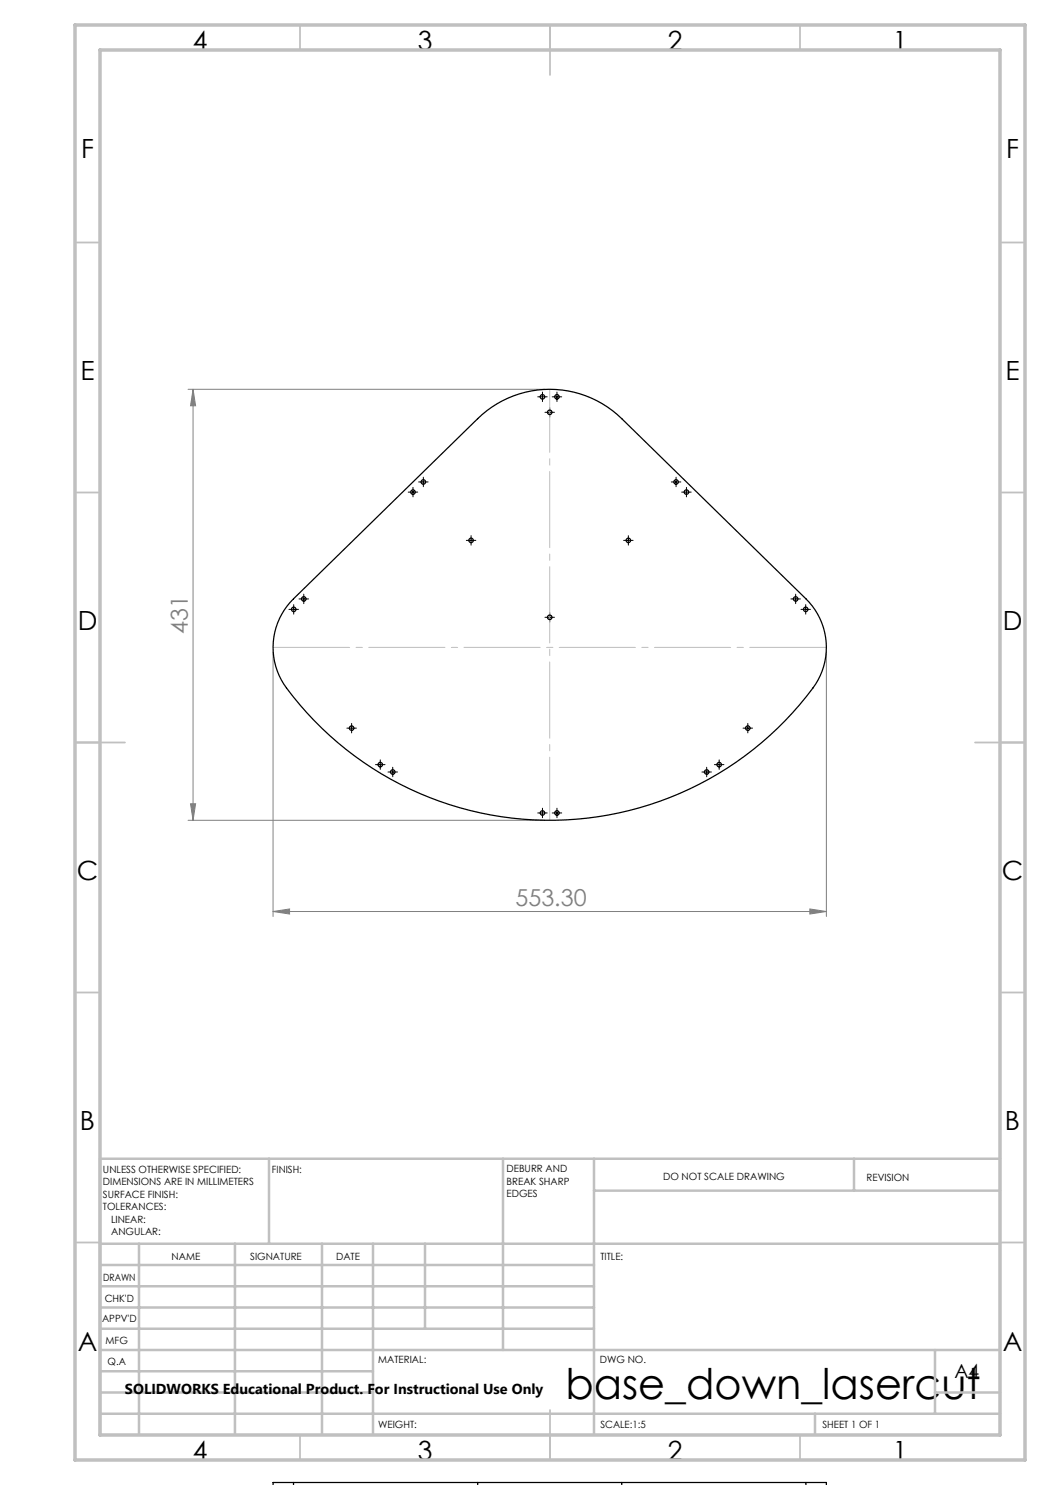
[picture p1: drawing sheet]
<svg xmlns="http://www.w3.org/2000/svg" width="210mm" height="297mm" viewBox="0 0 210 297" stroke-linecap="round" stroke-linejoin="round" font-family="sans-serif">
<path d="M37.6 77.9h71.3M38.6 77.9v86.2M38.6 77.9l.5 3.3h-1zM54.6 130.5v52.8M165.3 130.5v52.8M37.6 164.1h71.3M38.1 160.8h1l-.5 3.3zM54.6 182.3l3.3-.5v1zM54.6 182.3h110.7M162 181.8l3.3 .5-3.3 .5z" fill="none" stroke="#808080" stroke-width=".2"/>
<g fill="none" stroke="#000" stroke-width=".2" stroke-dasharray="15.2 1.3 1.3 1.3">
<path d="M108 79.4h-.5M108.5 78.9v-.5M108.5 79.9v.4M109 79.4h.4M110.9 79.4h-.5M111.4 78.9v-.5M111.4 79.9v.4M111.9 79.4h.4M82.1 98.4h-.5M82.6 97.9v-.4M82.6 98.9v.5M83.1 98.4h.4"/>
<path d="M84.2 96.4h-.5M84.7 95.9v-.5M84.7 96.9v.4M85.2 96.4h.4M109.4 82.5h-.4M109.9 82v-.5M109.9 83v.4M110.4 82.5h.5M134.7 96.4h-.4M135.2 95.9v-.5M135.2 96.9v.4M135.7 96.4h.5"/>
<path d="M136.8 98.4h-.5M137.3 97.9v-.4M137.3 98.9v.5M137.8 98.4h.4M60.3 119.8h-.5M60.8 119.3v-.5M61.3 119.8h.4M93.7 108.1h-.4M94.2 107.6v-.5M94.2 108.6v.4M94.7 108.1h.5M125.2 108.1h-.5"/>
<path d="M125.7 107.6v-.5M125.7 108.6v.4M126.2 108.1h.4M158.6 119.8h-.4M159.1 119.3v-.5M159.6 119.8h.5M58.2 121.9h-.4M58.7 121.4v-.5M58.7 122.4v.4M59.2 121.9h.5M60.8 120.3v.4M109.4 123.5h-.4"/>
<path d="M109.9 123v-.5M109.9 124v.4M110.4 123.5h.5M159.1 120.3v.4M160.6 121.9h-.4M161.1 121.4v-.5M161.1 122.4v.4M161.6 121.9h.5M69.8 145.6h-.4M70.3 145.1v-.4M70.3 146.1v.5M70.8 145.6h.5"/>
<path d="M75.6 152.9h-.5M76.1 152.4v-.4M76.1 153.4v.5M76.6 152.9h.4M78 154.4h-.4M78.5 153.9v-.4M78.5 154.9v.5M79 154.4h.5M140.8 154.4h-.4M141.3 153.9v-.4M141.3 154.9v.5M141.8 154.4h.5"/>
<path d="M143.3 152.9h-.4M143.8 152.4v-.4M143.8 153.4v.5M144.3 152.9h.5M149.1 145.6h-.5M149.6 145.1v-.4M149.6 146.1v.5M150.1 145.6h.4M108 162.6h-.5M108.5 162.1v-.5M108.5 163.1v.4M109 162.6h.4"/>
<path d="M110.9 162.6h-.5M111.4 162.1v-.5M111.4 163.1v.4M111.9 162.6h.4"/>
</g>
<g fill="none" stroke="#000" stroke-width=".2">
<path d="M108 79.4h1M108.5 78.9v1M110.9 79.4h1M111.4 78.9v1M82.1 98.4h1M82.6 97.9v1M84.2 96.4h1M84.7 95.9v1M109.4 82.5h1M109.9 82v1M134.7 96.4h1M135.2 95.9v1"/>
<path d="M136.8 98.4h1M137.3 97.9v1M60.3 119.8h1M60.8 119.3v1M93.7 108.1h1M94.2 107.6v1M125.2 108.1h1M125.7 107.6v1M158.6 119.8h1M159.1 119.3v1M58.2 121.9h1M58.7 121.4v1"/>
<path d="M109.4 123.5h1M109.9 123v1M160.6 121.9h1M161.1 121.4v1M69.8 145.6h1M70.3 145.1v1M75.6 152.9h1M76.1 152.4v1M78 154.4h1M78.5 153.9v1M140.8 154.4h1M141.3 153.9v1"/>
<path d="M143.3 152.9h1M143.8 152.4v1M149.1 145.6h1M149.6 145.1v1M108 162.6h1M108.5 162.1v1M110.9 162.6h1M111.4 162.1v1"/>
</g>
<path d="M54.6 129.5h110.7" fill="none" stroke="#c0c0c0" stroke-width=".2" stroke-dasharray="15.2 1.3 1.3 1.3" stroke-dashoffset="-.1"/>
<path d="M109.9 77.9v86.2" fill="none" stroke="#c0c0c0" stroke-width=".2" stroke-dasharray="15.2 1.3 1.3 1.3" stroke-dashoffset="2.6"/>
<g fill="none" stroke="#c0c0c0" stroke-width=".35">
<path d="M60 5v5M110 5v10M160 5v5M15 48.5h5M200 48.5h5M15 98.5h5M200 98.5h5M15 148.5h10M195 148.5h10M15 198.5h5M200 198.5h5M15 248.5h5"/>
<path d="M200 248.5h5M60 287v5M110 282v10M160 287v5"/>
</g>
<g fill="none" stroke="#c0c0c0" stroke-width=".5">
<path d="M53.8 231.8v17M100.6 231.8v38.2M118.8 231.8v55.2M118.8 238.1h81.2M170.8 231.8v6.3M200 231.8h-180v55.2M20 248.8h180M20 257.3h98.8M20 253h98.8M27.8 248.8v38.2M47 248.8v38.2M64.4 248.8v38.2"/>
<path d="M74.6 248.8v38.2M85 248.8v17M20 265.8h98.8M20 261.5h98.8M20 278.5h54.6M20 274.3h54.6M20 270h180M187 278.5h13M187 270v12.8M20 282.8h180M163 282.8v4.2"/>
</g>
<path d="M15 5h190v287h-190zM20 10h180v277h-180z" fill="none" stroke="#c0c0c0" stroke-width=".7"/>
<g fill="#808080">
<path d="M54.6 182.3l3.3-.5v1zM162 181.8l3.3 .5-3.3 .5z"/>
<path d="M38.6 77.9l.5 3.3h-1zM38.1 160.8h1l-.5 3.3z"/>
</g>
<g fill="none" stroke="#000" stroke-width=".25">
<path d="M58.7 119.8l36.8-36.1a20.6 20.6 0 0 1 28.8 0l36.9 36.1a13.6 13.6 0 0 1 1.4 17.8 65.6 65.6 0 0 1-105.9-.8 13.6 13.6 0 0 1 2-17zM58.7 296.5h-4.1v.6M58.7 296.5h36.8M58.7 296.5v.6M95.5 296.5h28.8M95.5 296.5v.6M124.3 296.5v.6M124.3 296.5h36.9M161.2 296.5h4.1v.6M161.2 296.5v.6"/>
<circle cx="108.5" cy="79.4" r=".45"/>
<circle cx="111.4" cy="79.4" r=".45"/>
<circle cx="82.6" cy="98.4" r=".45"/>
<circle cx="84.7" cy="96.4" r=".45"/>
<circle cx="109.9" cy="82.5" r=".45"/>
<circle cx="135.2" cy="96.4" r=".45"/>
<circle cx="137.3" cy="98.4" r=".45"/>
<circle cx="60.8" cy="119.8" r=".45"/>
<circle cx="94.2" cy="108.1" r=".45"/>
<circle cx="125.7" cy="108.1" r=".45"/>
<circle cx="159.1" cy="119.8" r=".45"/>
<circle cx="58.7" cy="121.9" r=".45"/>
<circle cx="109.9" cy="123.5" r=".45"/>
<circle cx="161.1" cy="121.9" r=".45"/>
<circle cx="70.3" cy="145.6" r=".45"/>
<circle cx="76.1" cy="152.9" r=".45"/>
<circle cx="78.5" cy="154.4" r=".45"/>
<circle cx="141.3" cy="154.4" r=".45"/>
<circle cx="143.8" cy="152.9" r=".45"/>
<circle cx="149.6" cy="145.6" r=".45"/>
<circle cx="108.5" cy="162.6" r=".45"/>
<circle cx="111.4" cy="162.6" r=".45"/>
</g>
<text font-size="8.5" x="113.1" y="279.7">base_down_lasercut</text>
<g font-size="5.3">
<text x="38.5" y="9.9">4</text>
<text x="83.5" y="9.9">3</text>
<text x="133.6" y="9.9">2</text>
<text x="178.6" y="9.9">1</text>
<text x="16.2" y="31.7">F</text>
<text x="201.2" y="31.7">F</text>
<text x="16.1" y="75.9">E</text>
<text x="201.1" y="75.9">E</text>
<text x="15.5" y="125.9">D</text>
<text x="200.5" y="125.9">D</text>
<text x="15.4" y="175.9">C</text>
<text x="200.4" y="175.9">C</text>
<text x="16" y="225.9">B</text>
<text x="201" y="225.9">B</text>
<text x="15.5" y="270.2">A</text>
<text x="200.5" y="270.2">A</text>
<text x="38.5" y="291.9">4</text>
<text x="83.5" y="291.9">3</text>
<text x="133.6" y="291.9">2</text>
<text x="178.6" y="291.9">1</text>
</g>
<g font-size="4.7" fill="#808080">
<text x="37.6" y="126.8" transform="rotate(-90 37.6 126.8)">431</text>
<text x="103.1" y="181.3">553.30</text>
</g>
<text font-size="3.9" x="190.9" y="275.5">A4</text>
<text font-size="2.9" x="25" y="278.8">SOLIDWORKS Educational Product. For Instructional Use Only</text>
<g font-size="2">
<text x="20.6" y="234.6">UNLESS OTHERWISE SPECIFIED:</text>
<text x="20.6" y="237.1">DIMENSIONS ARE IN MILLIMETERS</text>
<text x="20.6" y="239.6">SURFACE FINISH:</text>
<text x="54.4" y="234.6">FINISH:</text>
<text x="101.3" y="234.5">DEBURR AND</text>
<text x="101.3" y="237">BREAK SHARP</text>
<text x="101.3" y="239.5">EDGES</text>
<text x="132.6" y="236">DO NOT SCALE DRAWING</text>
<text x="173.3" y="236.2">REVISION</text>
<text x="20.6" y="242.1">TOLERANCES:</text>
<text x="22.2" y="244.6">LINEAR:</text>
<text x="22.2" y="247.1">ANGULAR:</text>
<text x="34.3" y="252">NAME</text>
<text x="50" y="251.9">SIGNATURE</text>
<text x="67.2" y="251.9">DATE</text>
<text x="120.1" y="251.9">TITLE:</text>
<text x="20.6" y="256.1">DRAWN</text>
<text x="20.9" y="260.3">CHK'D</text>
<text x="20.4" y="264.4">APPV'D</text>
<text x="21.1" y="268.8">MFG</text>
<text x="21.5" y="273">Q.A</text>
<text x="75.6" y="272.5">MATERIAL:</text>
<text x="120" y="272.5">DWG NO.</text>
<text x="75.6" y="285.5">WEIGHT:</text>
<text x="120.1" y="285.6">SCALE:1:5</text>
<text x="164.5" y="285.6">SHEET 1 OF 1</text>
</g>
</svg>
